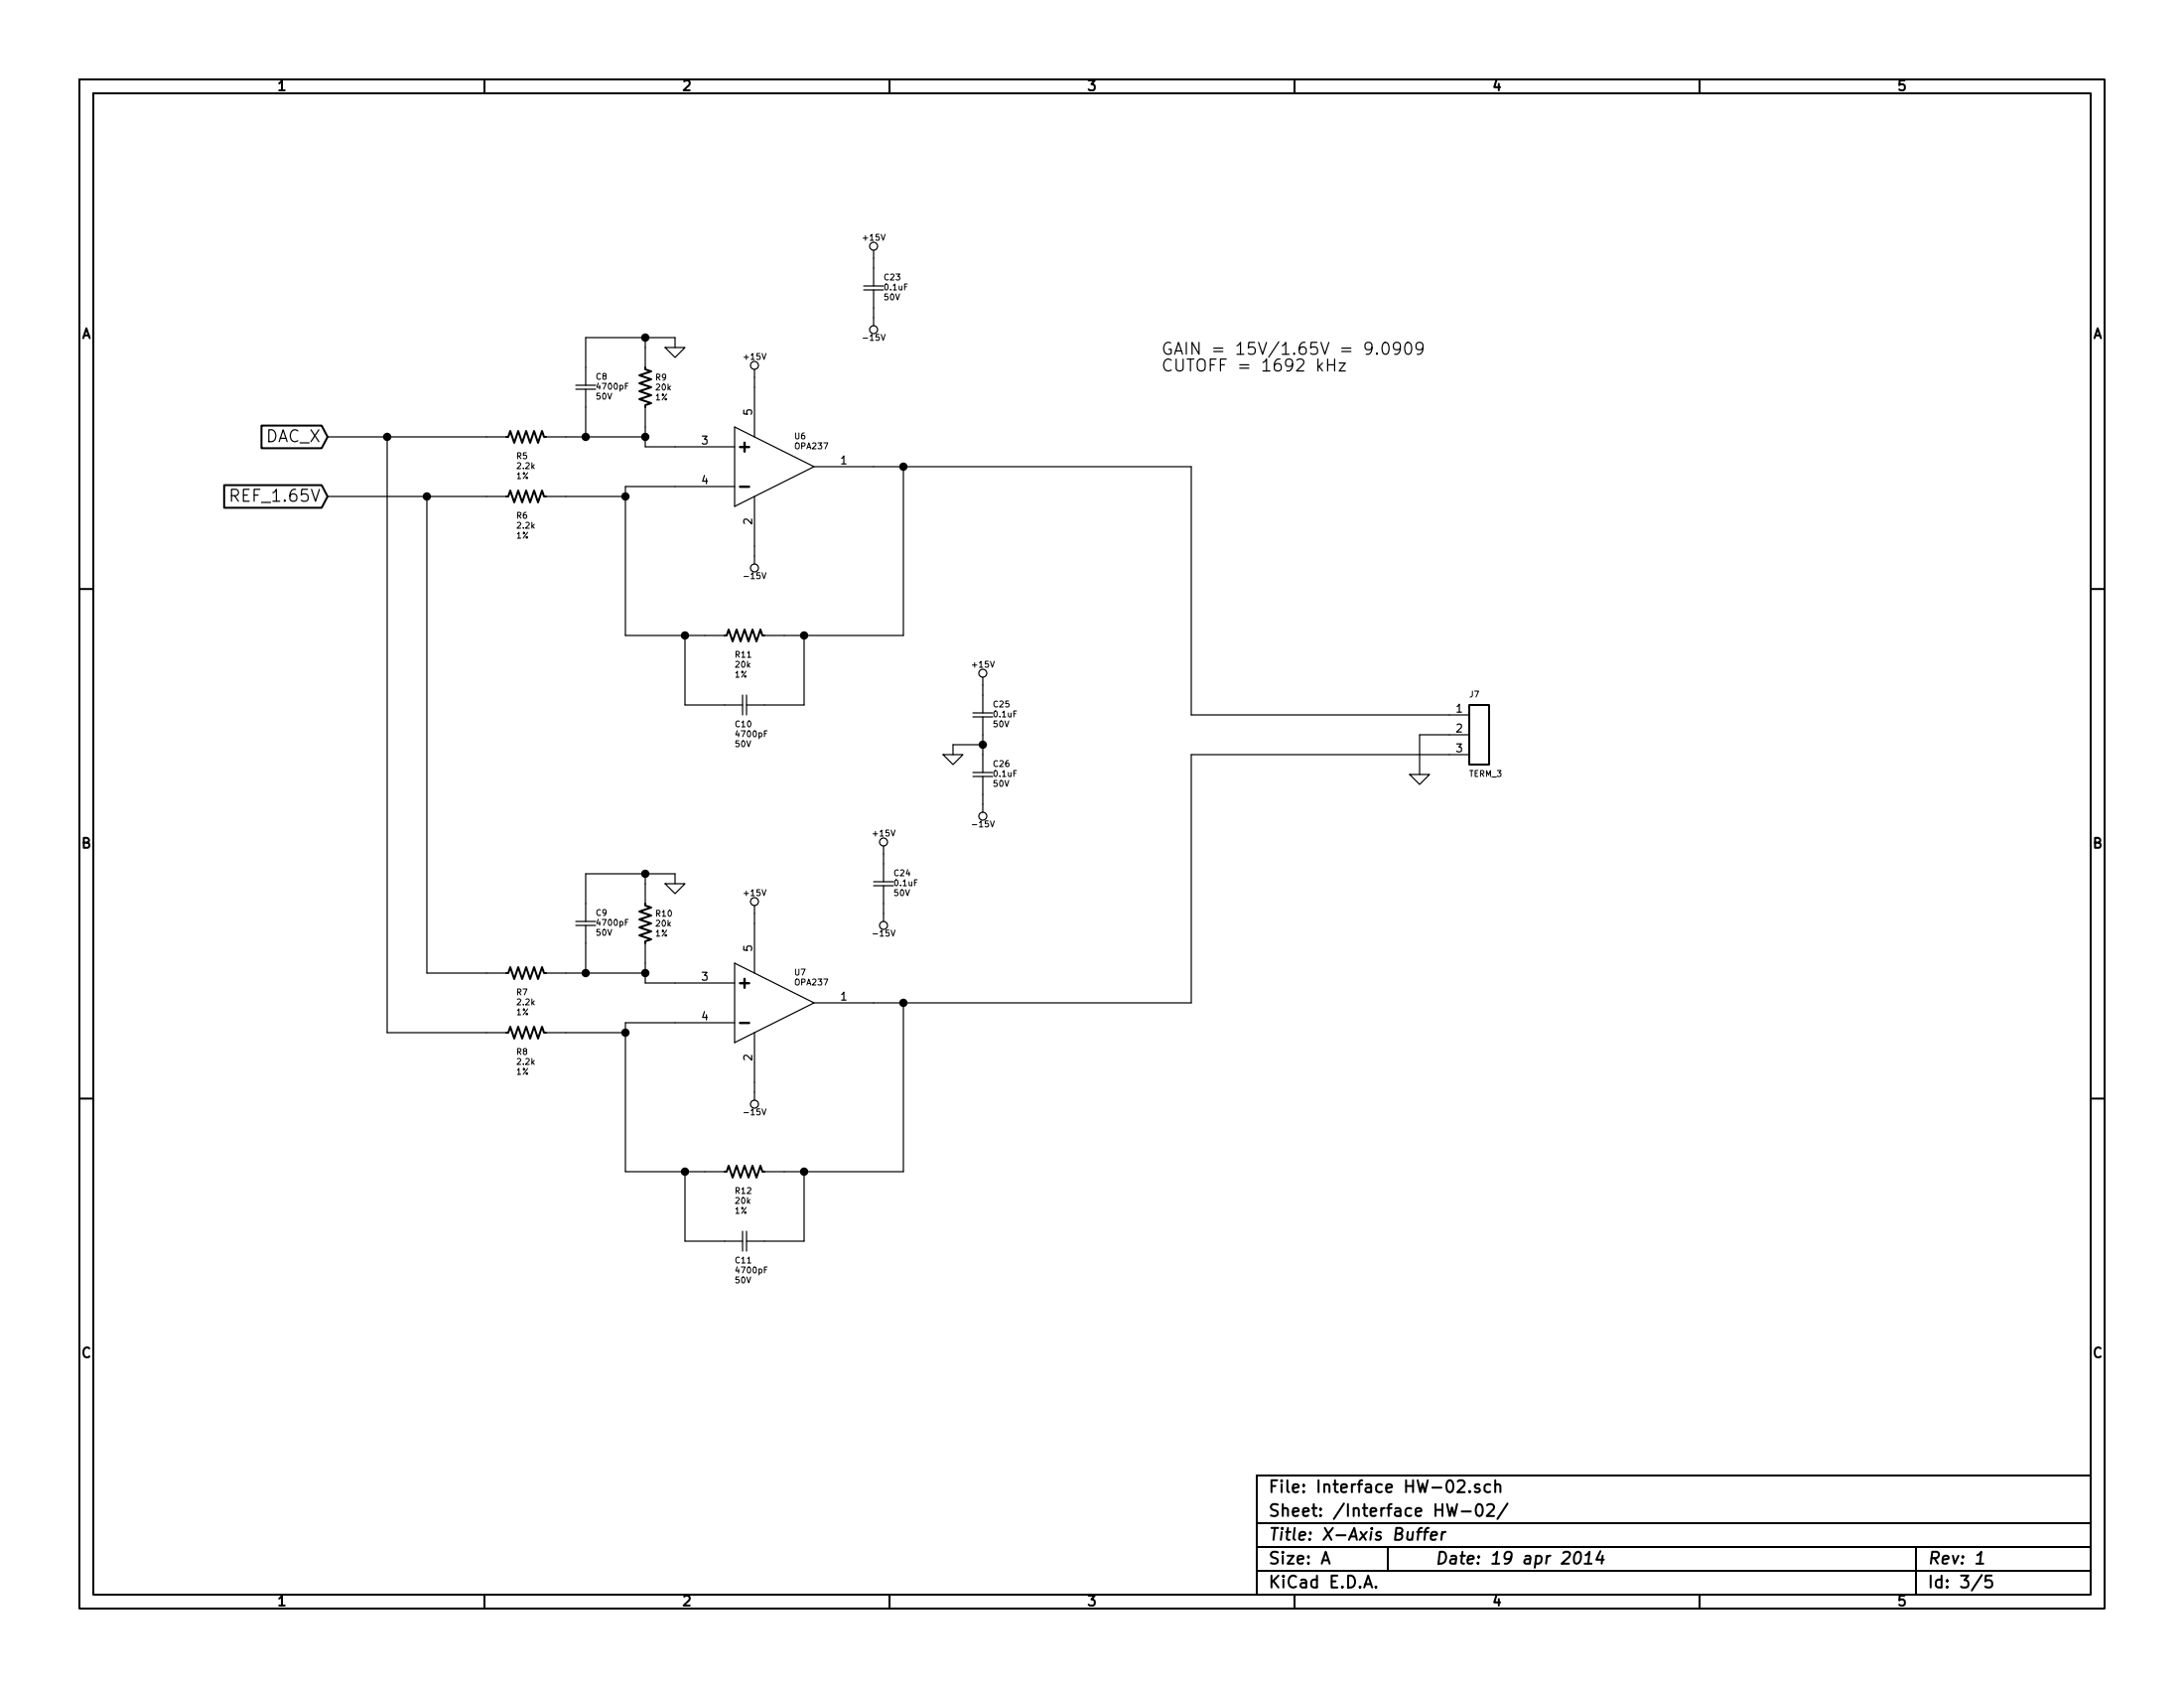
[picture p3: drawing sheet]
EESchema Schematic File Version 2
LIBS:diy_connectors
LIBS:Interface HW-cache
LIBS:power
LIBS:device
LIBS:transistors
LIBS:conn
LIBS:linear
LIBS:regul
LIBS:74xx
LIBS:cmos4000
LIBS:adc-dac
LIBS:memory
LIBS:xilinx
LIBS:special
LIBS:microcontrollers
LIBS:dsp
LIBS:microchip
LIBS:analog_switches
LIBS:motorola
LIBS:texas
LIBS:intel
LIBS:audio
LIBS:interface
LIBS:digital-audio
LIBS:philips
LIBS:display
LIBS:cypress
LIBS:siliconi
LIBS:opto
LIBS:atmel
LIBS:contrib
LIBS:valves
LIBS:diy_diodes
LIBS:diy_ics
LIBS:diy_rcl
LIBS:diy_regulators
LIBS:diy_switches
LIBS:diy_transformers
LIBS:diy_transistors
LIBS:diy_triac
LIBS:diy_tubes
LIBS:Interface HW-cache
EELAYER 27 0
EELAYER END
$Descr A 11000 8500
encoding utf-8
Sheet 3 5
Title "X-Axis Buffer"
Date "19 apr 2014"
Rev "1"
Comp ""
Comment1 ""
Comment2 ""
Comment3 ""
Comment4 ""
$EndDescr
$Comp
L OPA237 U6
U 1 1
P 3900 2350
F 0 "U6" H 4000 2500 30  0000 L CNN
F 1 "OPA237" H 4000 2450 30  0000 L CNN
F 2 "~" H 3900 2350 60  0000 C CNN
F 3 "~" H 3900 2350 60  0000 C CNN
	1    3900 2350
	1    0    0    -1  
$EndComp
$Comp
L +15V #PWR035
U 1 1
P 3800 1900
F 0 "#PWR035" H 3800 1850 20  0001 C CNN
F 1 "+15V" H 3800 2000 30  0000 C CNN
F 2 "~" H 3800 1900 60  0000 C CNN
F 3 "~" H 3800 1900 60  0000 C CNN
	1    3800 1900
	1    0    0    -1  
$EndComp
Wire Wire Line
	3800 1950 3800 1900
$Comp
L -15V #PWR036
U 1 1
P 3800 2800
F 0 "#PWR036" H 3800 2750 20  0001 C CNN
F 1 "-15V" H 3800 2900 30  0000 C CNN
F 2 "~" H 3800 2800 60  0000 C CNN
F 3 "~" H 3800 2800 60  0000 C CNN
	1    3800 2800
	1    0    0    1   
$EndComp
Wire Wire Line
	3800 2750 3800 2800
$Comp
L R_US R5
U 1 1
P 2650 2200
F 0 "R5" V 2750 2150 30  0000 L CNN
F 1 "2.2k" V 2800 2150 30  0000 L CNN
F 2 "~" H 2650 2200 60  0000 C CNN
F 3 "~" H 2650 2200 60  0000 C CNN
F 4 "1%" V 2850 2150 30  0000 L CNN "Tolerance"
	1    2650 2200
	0    1    1    0   
$EndComp
$Comp
L R_US R11
U 1 1
P 3750 3200
F 0 "R11" V 3850 3150 30  0000 L CNN
F 1 "20k" V 3900 3150 30  0000 L CNN
F 2 "~" H 3750 3200 60  0000 C CNN
F 3 "~" H 3750 3200 60  0000 C CNN
F 4 "1%" V 3950 3150 30  0000 L CNN "Tolerance"
	1    3750 3200
	0    1    1    0   
$EndComp
$Comp
L R_US R6
U 1 1
P 2650 2500
F 0 "R6" V 2750 2450 30  0000 L CNN
F 1 "2.2k" V 2800 2450 30  0000 L CNN
F 2 "~" H 2650 2500 60  0000 C CNN
F 3 "~" H 2650 2500 60  0000 C CNN
F 4 "1%" V 2850 2450 30  0000 L CNN "Tolerance"
	1    2650 2500
	0    1    1    0   
$EndComp
Wire Wire Line
	3150 3200 3550 3200
Wire Wire Line
	3150 2450 3150 3200
Wire Wire Line
	3150 2500 2850 2500
Wire Wire Line
	3400 2450 3150 2450
Connection ~ 3150 2500
$Comp
L R_US R9
U 1 1
P 3250 1950
F 0 "R9" H 3200 1900 30  0000 R CNN
F 1 "20k" H 3200 1950 30  0000 R CNN
F 2 "~" H 3250 1950 60  0000 C CNN
F 3 "~" H 3250 1950 60  0000 C CNN
F 4 "1%" H 3200 2000 30  0000 R CNN "Tolerance"
	1    3250 1950
	-1   0    0    1   
$EndComp
$Comp
L GND #PWR037
U 1 1
P 3400 1750
F 0 "#PWR037" H 3400 1750 30  0001 C CNN
F 1 "GND" H 3400 1680 30  0001 C CNN
F 2 "~" H 3400 1750 60  0000 C CNN
F 3 "~" H 3400 1750 60  0000 C CNN
	1    3400 1750
	1    0    0    -1  
$EndComp
$Comp
L CSMALL C8
U 1 1
P 2950 1950
F 0 "C8" H 3000 2000 30  0000 L CNN
F 1 "4700pF" H 3000 1950 30  0000 L CNN
F 2 "~" H 2950 1950 60  0000 C CNN
F 3 "~" H 2950 1950 60  0000 C CNN
F 4 "50V" H 3000 1900 30  0000 L CNN "Voltage"
	1    2950 1950
	1    0    0    -1  
$EndComp
Wire Wire Line
	3400 2250 3250 2250
Wire Wire Line
	3250 2250 3250 2150
Wire Wire Line
	2850 2200 3250 2200
Connection ~ 3250 2200
Wire Wire Line
	3400 1700 3400 1750
Wire Wire Line
	2950 1700 3400 1700
Wire Wire Line
	3250 1700 3250 1750
Wire Wire Line
	2950 1850 2950 1700
Connection ~ 3250 1700
Wire Wire Line
	2950 2050 2950 2200
Connection ~ 2950 2200
Wire Wire Line
	3950 3200 4550 3200
Wire Wire Line
	4550 3200 4550 2350
Wire Wire Line
	4400 2350 6000 2350
$Comp
L CSMALL C10
U 1 1
P 3750 3550
F 0 "C10" V 3850 3500 30  0000 L CNN
F 1 "4700pF" V 3900 3500 30  0000 L CNN
F 2 "~" H 3750 3550 60  0000 C CNN
F 3 "~" H 3750 3550 60  0000 C CNN
F 4 "50V" V 3950 3500 30  0000 L CNN "Voltage"
	1    3750 3550
	0    1    1    0   
$EndComp
Wire Wire Line
	3650 3550 3450 3550
Wire Wire Line
	3450 3550 3450 3200
Connection ~ 3450 3200
Wire Wire Line
	3850 3550 4050 3550
Wire Wire Line
	4050 3550 4050 3200
Connection ~ 4050 3200
Wire Wire Line
	7300 3600 6000 3600
Wire Wire Line
	6000 3600 6000 2350
Connection ~ 4550 2350
$Comp
L OPA237 U7
U 1 1
P 3900 5050
F 0 "U7" H 4000 5200 30  0000 L CNN
F 1 "OPA237" H 4000 5150 30  0000 L CNN
F 2 "~" H 3900 5050 60  0000 C CNN
F 3 "~" H 3900 5050 60  0000 C CNN
	1    3900 5050
	1    0    0    -1  
$EndComp
$Comp
L +15V #PWR038
U 1 1
P 3800 4600
F 0 "#PWR038" H 3800 4550 20  0001 C CNN
F 1 "+15V" H 3800 4700 30  0000 C CNN
F 2 "~" H 3800 4600 60  0000 C CNN
F 3 "~" H 3800 4600 60  0000 C CNN
	1    3800 4600
	1    0    0    -1  
$EndComp
Wire Wire Line
	3800 4650 3800 4600
$Comp
L -15V #PWR039
U 1 1
P 3800 5500
F 0 "#PWR039" H 3800 5450 20  0001 C CNN
F 1 "-15V" H 3800 5600 30  0000 C CNN
F 2 "~" H 3800 5500 60  0000 C CNN
F 3 "~" H 3800 5500 60  0000 C CNN
	1    3800 5500
	1    0    0    1   
$EndComp
Wire Wire Line
	3800 5450 3800 5500
$Comp
L R_US R7
U 1 1
P 2650 4900
F 0 "R7" V 2750 4850 30  0000 L CNN
F 1 "2.2k" V 2800 4850 30  0000 L CNN
F 2 "~" H 2650 4900 60  0000 C CNN
F 3 "~" H 2650 4900 60  0000 C CNN
F 4 "1%" V 2850 4850 30  0000 L CNN "Tolerance"
	1    2650 4900
	0    1    1    0   
$EndComp
$Comp
L R_US R12
U 1 1
P 3750 5900
F 0 "R12" V 3850 5850 30  0000 L CNN
F 1 "20k" V 3900 5850 30  0000 L CNN
F 2 "~" H 3750 5900 60  0000 C CNN
F 3 "~" H 3750 5900 60  0000 C CNN
F 4 "1%" V 3950 5850 30  0000 L CNN "Tolerance"
	1    3750 5900
	0    1    1    0   
$EndComp
$Comp
L R_US R8
U 1 1
P 2650 5200
F 0 "R8" V 2750 5150 30  0000 L CNN
F 1 "2.2k" V 2800 5150 30  0000 L CNN
F 2 "~" H 2650 5200 60  0000 C CNN
F 3 "~" H 2650 5200 60  0000 C CNN
F 4 "1%" V 2850 5150 30  0000 L CNN "Tolerance"
	1    2650 5200
	0    1    1    0   
$EndComp
Wire Wire Line
	3150 5900 3550 5900
Wire Wire Line
	3150 5150 3150 5900
Wire Wire Line
	3150 5200 2850 5200
Wire Wire Line
	3400 5150 3150 5150
Connection ~ 3150 5200
$Comp
L R_US R10
U 1 1
P 3250 4650
F 0 "R10" H 3200 4600 30  0000 R CNN
F 1 "20k" H 3200 4650 30  0000 R CNN
F 2 "~" H 3250 4650 60  0000 C CNN
F 3 "~" H 3250 4650 60  0000 C CNN
F 4 "1%" H 3200 4700 30  0000 R CNN "Tolerance"
	1    3250 4650
	-1   0    0    1   
$EndComp
$Comp
L GND #PWR040
U 1 1
P 3400 4450
F 0 "#PWR040" H 3400 4450 30  0001 C CNN
F 1 "GND" H 3400 4380 30  0001 C CNN
F 2 "~" H 3400 4450 60  0000 C CNN
F 3 "~" H 3400 4450 60  0000 C CNN
	1    3400 4450
	1    0    0    -1  
$EndComp
$Comp
L CSMALL C9
U 1 1
P 2950 4650
F 0 "C9" H 3000 4700 30  0000 L CNN
F 1 "4700pF" H 3000 4650 30  0000 L CNN
F 2 "~" H 2950 4650 60  0000 C CNN
F 3 "~" H 2950 4650 60  0000 C CNN
F 4 "50V" H 3000 4600 30  0000 L CNN "Voltage"
	1    2950 4650
	1    0    0    -1  
$EndComp
Wire Wire Line
	3400 4950 3250 4950
Wire Wire Line
	3250 4950 3250 4850
Wire Wire Line
	2850 4900 3250 4900
Connection ~ 3250 4900
Wire Wire Line
	3400 4400 3400 4450
Wire Wire Line
	2950 4400 3400 4400
Wire Wire Line
	3250 4400 3250 4450
Wire Wire Line
	2950 4550 2950 4400
Connection ~ 3250 4400
Wire Wire Line
	2950 4750 2950 4900
Connection ~ 2950 4900
Wire Wire Line
	3950 5900 4550 5900
Wire Wire Line
	4550 5900 4550 5050
Wire Wire Line
	4400 5050 6000 5050
$Comp
L CSMALL C11
U 1 1
P 3750 6250
F 0 "C11" V 3850 6200 30  0000 L CNN
F 1 "4700pF" V 3900 6200 30  0000 L CNN
F 2 "~" H 3750 6250 60  0000 C CNN
F 3 "~" H 3750 6250 60  0000 C CNN
F 4 "50V" V 3950 6200 30  0000 L CNN "Voltage"
	1    3750 6250
	0    1    1    0   
$EndComp
Wire Wire Line
	3650 6250 3450 6250
Wire Wire Line
	3450 6250 3450 5900
Connection ~ 3450 5900
Wire Wire Line
	3850 6250 4050 6250
Wire Wire Line
	4050 6250 4050 5900
Connection ~ 4050 5900
Connection ~ 4550 5050
Wire Wire Line
	7300 3800 6000 3800
Wire Wire Line
	6000 3800 6000 5050
Text Notes 5850 1800 0    60   ~ 0
GAIN = 15V/1.65V = 9.0909\nCUTOFF = 1692 kHz
Text GLabel 1650 2200 0    60   Input ~ 0
DAC_X
Wire Wire Line
	1650 2200 2450 2200
Wire Wire Line
	2450 5200 1950 5200
Wire Wire Line
	1950 5200 1950 2200
Connection ~ 1950 2200
Text GLabel 1650 2500 0    60   Input ~ 0
REF_1.65V
Wire Wire Line
	2450 2500 1650 2500
Wire Wire Line
	2450 4900 2150 4900
Wire Wire Line
	2150 4900 2150 2500
Connection ~ 2150 2500
$Comp
L CONNECTOR_3 J7
U 1 1
P 7350 3700
F 0 "J7" H 7400 3900 30  0000 L CNN
F 1 "TERM_3" H 7400 3500 30  0000 L CNN
F 2 "" H 7350 3700 60  0000 C CNN
F 3 "" H 7350 3700 60  0000 C CNN
	1    7350 3700
	1    0    0    -1  
$EndComp
$Comp
L GND #PWR041
U 1 1
P 7150 3900
F 0 "#PWR041" H 7150 3900 30  0001 C CNN
F 1 "GND" H 7150 3830 30  0001 C CNN
F 2 "~" H 7150 3900 60  0000 C CNN
F 3 "~" H 7150 3900 60  0000 C CNN
	1    7150 3900
	1    0    0    -1  
$EndComp
Wire Wire Line
	7150 3900 7150 3700
Wire Wire Line
	7150 3700 7300 3700
$Comp
L CSMALL C24
U 1 1
P 4450 4450
F 0 "C24" H 4500 4500 30  0000 L CNN
F 1 "0.1uF" H 4500 4450 30  0000 L CNN
F 2 "~" H 4450 4450 60  0000 C CNN
F 3 "~" H 4450 4450 60  0000 C CNN
F 4 "50V" H 4500 4400 30  0000 L CNN "Voltage"
	1    4450 4450
	1    0    0    -1  
$EndComp
$Comp
L +15V #PWR042
U 1 1
P 4450 4300
F 0 "#PWR042" H 4450 4250 20  0001 C CNN
F 1 "+15V" H 4450 4400 30  0000 C CNN
F 2 "~" H 4450 4300 60  0000 C CNN
F 3 "~" H 4450 4300 60  0000 C CNN
	1    4450 4300
	1    0    0    -1  
$EndComp
$Comp
L -15V #PWR043
U 1 1
P 4450 4600
F 0 "#PWR043" H 4450 4550 20  0001 C CNN
F 1 "-15V" H 4450 4700 30  0000 C CNN
F 2 "~" H 4450 4600 60  0000 C CNN
F 3 "~" H 4450 4600 60  0000 C CNN
	1    4450 4600
	1    0    0    1   
$EndComp
Wire Wire Line
	4450 4300 4450 4350
Wire Wire Line
	4450 4600 4450 4550
$Comp
L CSMALL C23
U 1 1
P 4400 1450
F 0 "C23" H 4450 1500 30  0000 L CNN
F 1 "0.1uF" H 4450 1450 30  0000 L CNN
F 2 "~" H 4400 1450 60  0000 C CNN
F 3 "~" H 4400 1450 60  0000 C CNN
F 4 "50V" H 4450 1400 30  0000 L CNN "Voltage"
	1    4400 1450
	1    0    0    -1  
$EndComp
$Comp
L +15V #PWR044
U 1 1
P 4400 1300
F 0 "#PWR044" H 4400 1250 20  0001 C CNN
F 1 "+15V" H 4400 1400 30  0000 C CNN
F 2 "~" H 4400 1300 60  0000 C CNN
F 3 "~" H 4400 1300 60  0000 C CNN
	1    4400 1300
	1    0    0    -1  
$EndComp
$Comp
L -15V #PWR045
U 1 1
P 4400 1600
F 0 "#PWR045" H 4400 1550 20  0001 C CNN
F 1 "-15V" H 4400 1700 30  0000 C CNN
F 2 "~" H 4400 1600 60  0000 C CNN
F 3 "~" H 4400 1600 60  0000 C CNN
	1    4400 1600
	1    0    0    1   
$EndComp
Wire Wire Line
	4400 1300 4400 1350
Wire Wire Line
	4400 1600 4400 1550
$Comp
L CSMALL C25
U 1 1
P 4950 3600
F 0 "C25" H 5000 3650 30  0000 L CNN
F 1 "0.1uF" H 5000 3600 30  0000 L CNN
F 2 "~" H 4950 3600 60  0000 C CNN
F 3 "~" H 4950 3600 60  0000 C CNN
F 4 "50V" H 5000 3550 30  0000 L CNN "Voltage"
	1    4950 3600
	1    0    0    -1  
$EndComp
$Comp
L +15V #PWR046
U 1 1
P 4950 3450
F 0 "#PWR046" H 4950 3400 20  0001 C CNN
F 1 "+15V" H 4950 3550 30  0000 C CNN
F 2 "~" H 4950 3450 60  0000 C CNN
F 3 "~" H 4950 3450 60  0000 C CNN
	1    4950 3450
	1    0    0    -1  
$EndComp
$Comp
L -15V #PWR047
U 1 1
P 4950 4050
F 0 "#PWR047" H 4950 4000 20  0001 C CNN
F 1 "-15V" H 4950 4150 30  0000 C CNN
F 2 "~" H 4950 4050 60  0000 C CNN
F 3 "~" H 4950 4050 60  0000 C CNN
	1    4950 4050
	1    0    0    1   
$EndComp
Wire Wire Line
	4950 3450 4950 3500
Wire Wire Line
	4950 4050 4950 4000
$Comp
L CSMALL C26
U 1 1
P 4950 3900
F 0 "C26" H 5000 3950 30  0000 L CNN
F 1 "0.1uF" H 5000 3900 30  0000 L CNN
F 2 "~" H 4950 3900 60  0000 C CNN
F 3 "~" H 4950 3900 60  0000 C CNN
F 4 "50V" H 5000 3850 30  0000 L CNN "Voltage"
	1    4950 3900
	1    0    0    -1  
$EndComp
$Comp
L GND #PWR048
U 1 1
P 4800 3800
F 0 "#PWR048" H 4800 3800 30  0001 C CNN
F 1 "GND" H 4800 3730 30  0001 C CNN
F 2 "~" H 4800 3800 60  0000 C CNN
F 3 "~" H 4800 3800 60  0000 C CNN
	1    4800 3800
	1    0    0    -1  
$EndComp
Wire Wire Line
	4800 3800 4800 3750
Wire Wire Line
	4800 3750 4950 3750
Wire Wire Line
	4950 3700 4950 3800
Connection ~ 4950 3750
$EndSCHEMATC
